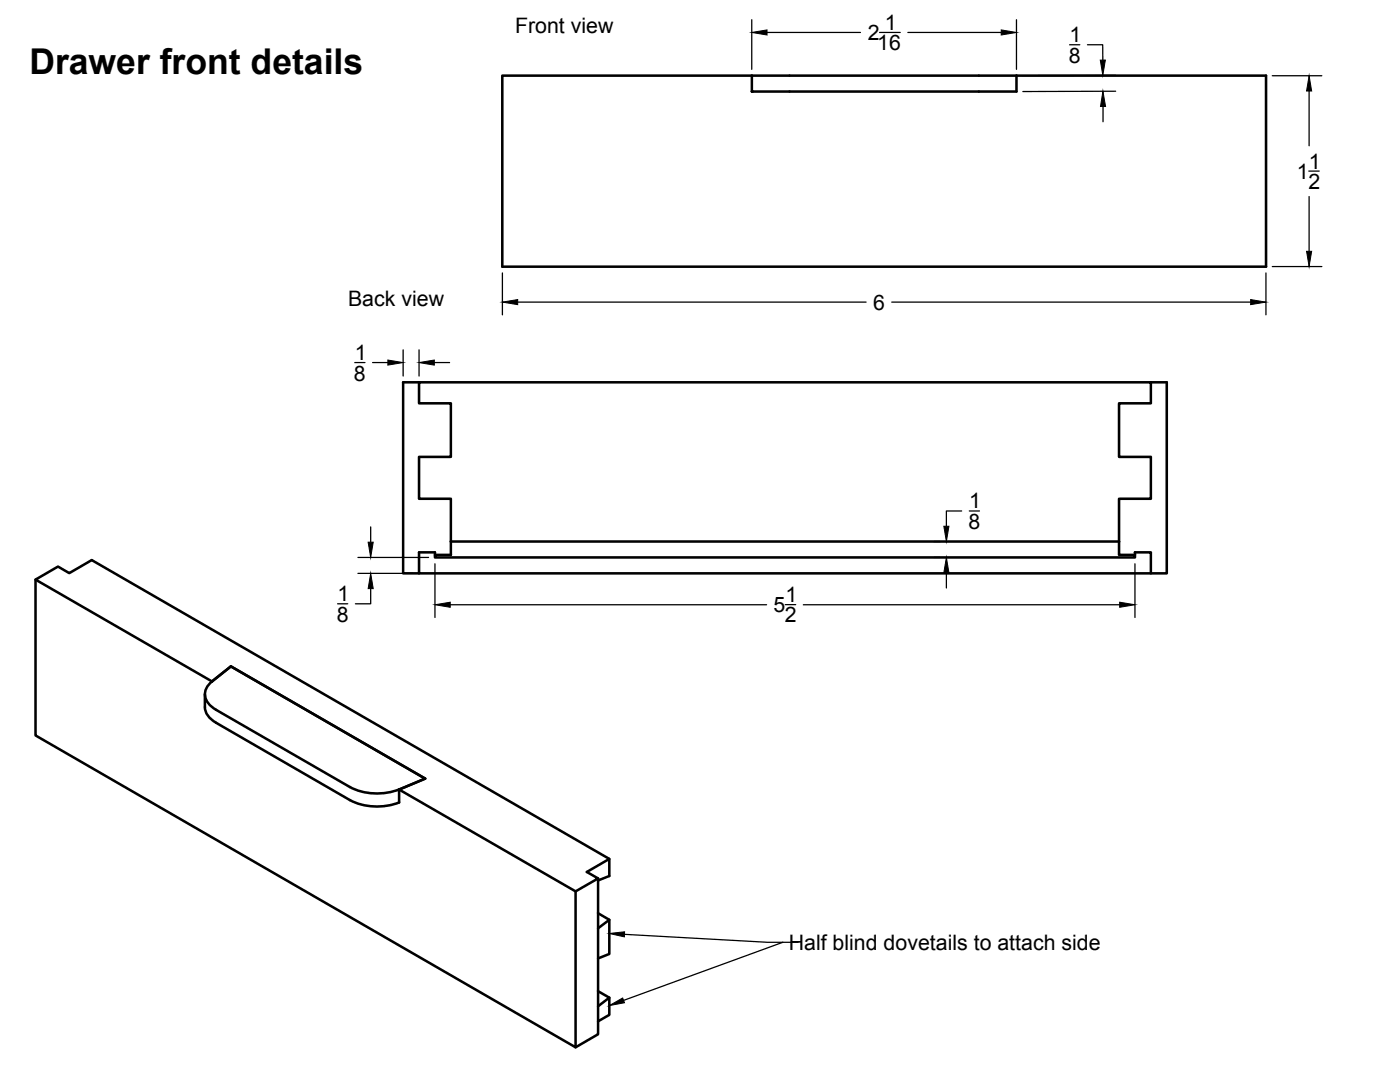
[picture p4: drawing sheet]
<svg xmlns="http://www.w3.org/2000/svg" width="279mm" height="216mm" viewBox="0 0 279 216" stroke-linecap="round" stroke-linejoin="round" font-family="sans-serif">
<!-- layer: Visible -->
<g fill="none" stroke="#000" stroke-width=".51">
<path d="M150.1 15.1v3.2h52.8v-3.2M150.1 15.1h52.8M150.1 15.1h-49.9v38.1h152.5v-38.1h-49.8M83.6 76.3h-3.1v38.1h3.1M229.7 76.3h3.2v38.1h-149.3v-4.2h3.2v1h139.7v-1h3.2v4.2M7.1 115.7v31l107.8 62.3v-31.1M90 108.1v-8.6h-6.4v-8.3h6.4v-10.7h-6.4v-4.2h146.1v4.2h-6.4v10.7h6.4v8.3h-6.4v8.6M90 108.1v2.6h-3.2M90 108.1h133.3M223.3 108.1v2.6h3.2M40.9 138.5v2.6a3.7 3.7 0 0 0 2.2 3.1M42.4 135.9a3 3 0 0 0-.1 5.2l.8 .5"/>
<path d="M42.4 135.9l3.7-2.9 38.8 22.4-5.2 2.1a12.1 12.1 0 0 1-9.9-.5l-26.7-15.4M43.1 144.2l26.7 15.4a12.1 12.1 0 0 0 9.9 .5M79.7 157.5l35.2 20.4 4.5-2.6-2.3-1.3 4.5-2.6M79.7 160.1v-2.6l5.2-2.1-38.8-22.4-3.8 3-35.2-20.3 4.5-2.6 2.2 1.3 4.5-2.6 103.3 59.6v3.4l-2.2 .9M119.4 175.3v31.1l-4.5 2.6M119.4 197.8l2.2 1.3-2.2 1.7M119.4 182.2l2.2 1.3v6.9l-2.2 .8M121.6 199.1v3.4l-2.2 1.3M121.6 183.5l-2.2 1.7"/>
</g>
<circle cx="150.1" cy="18.3" r=".25" fill="#000"/>
<!-- layer: Dimensions -->
<g fill="none" stroke="#000" stroke-width=".25">
<path d="M150 3.9v9.9M153.1 6.5h18.6M175.5 6.5h4.2M181.2 6.5h18.6M202.9 3.9v9.9M213.5 8.9h2M217 8.9h3.1v3.1M222.6 15l-18.5 .1M222.7 18.2l-18.6 .1M253.9 15.1h9.9M261.3 18.2v10.9M220.1 21.3v3"/>
<path d="M261.2 34.1h2.1M261.3 39.2v10.9M100.3 54.5v8.3M252.6 54.5v8.3M253.9 53.2h9.9M70.8 72.3h2M74.4 72.3h3M80.5 69.8v5.2M83.6 69.8v5.2M86.7 72.3h3M103.3 60.3h69.5M178 60.3h71.6"/>
<path d="M71.4 111.2h14.1M71.4 114.4h11M74 117.5v3h-3.1M74 105.1v3.1M86.8 112.5v10.7M186.3 111.2h1.3M186.3 108.1h1.3M188.9 114.3v3M191.9 102h-3v3M193.4 102h2.1M226.5 112.5v10.7M67.4 120.5h2"/>
<path d="M89.9 120.7h63.1M156.7 120.7h2.1M160.3 120.7h63.2"/>
</g>
<g fill="#000" stroke="#000" stroke-width=".2">
<path d="M150 6.5l3.1-.5v1zM199.8 6l3.1 .5-3.1 .5zM219.6 12h1l-.5 3zM261.3 15.1l.5 3.1h-1zM220.1 18.2l.5 3.1h-1zM100.3 60.3l3-.5v1zM249.6 59.8l3 .5-3 .5zM260.8 50.1h1l-.5 3.1zM77.4 71.8l3.1 .5-3.1 .6zM83.6 72.3l3.1-.5v1.1zM73.5 108.2h1l-.5 3zM74 114.4l.5 3.1h-1z"/>
<path d="M188.9 111.2l.5 3.1h-1zM188.4 105h1l-.5 3.1zM86.8 120.7l3.1-.5v1zM223.5 120.2l3 .5-3 .5z"/>
</g>
<!-- layer: Annotations -->
<path d="M121.6 186.3l3.1-.4-.1 1zM121.6 200.7l2.7-1.6 .3 1z" fill="#000" stroke="#000" stroke-width=".2"/>
<path d="M124.6 186.4l28.6 1.6h3M159.3 188h-3.1l-31.8 11.6" fill="none" stroke="#000" stroke-width=".25"/>
<text font-size="7.1" x="5.9" y="14.8">Drawer front details</text>
<g font-size="4.3">
<text x="176.6" y="6">1</text>
<text x="102.8" y="6.5">Front view</text>
<text x="173.2" y="8">2</text>
<text x="175.1" y="10.1">16</text>
<text x="213.5" y="8.4">1</text>
<text x="213.3" y="12.5">8</text>
<text x="258.8" y="35.7">1</text>
<text x="261.2" y="33.6">1</text>
<text x="261.1" y="37.7">2</text>
<text x="69.5" y="61">Back view</text>
<text x="174.2" y="61.8">6</text>
<text x="70.8" y="71.8">1</text>
<text x="70.6" y="75.9">8</text>
<text x="193.4" y="101.5">1</text>
<text x="193.3" y="105.5">8</text>
<text x="67.4" y="120">1</text>
<text x="67.2" y="124.1">8</text>
<text x="154.3" y="122.2">5</text>
<text x="156.6" y="124.2">2</text>
<text x="156.7" y="120.1">1</text>
<text x="157.4" y="189.5">Half blind dovetails to attach side</text>
</g>
</svg>
